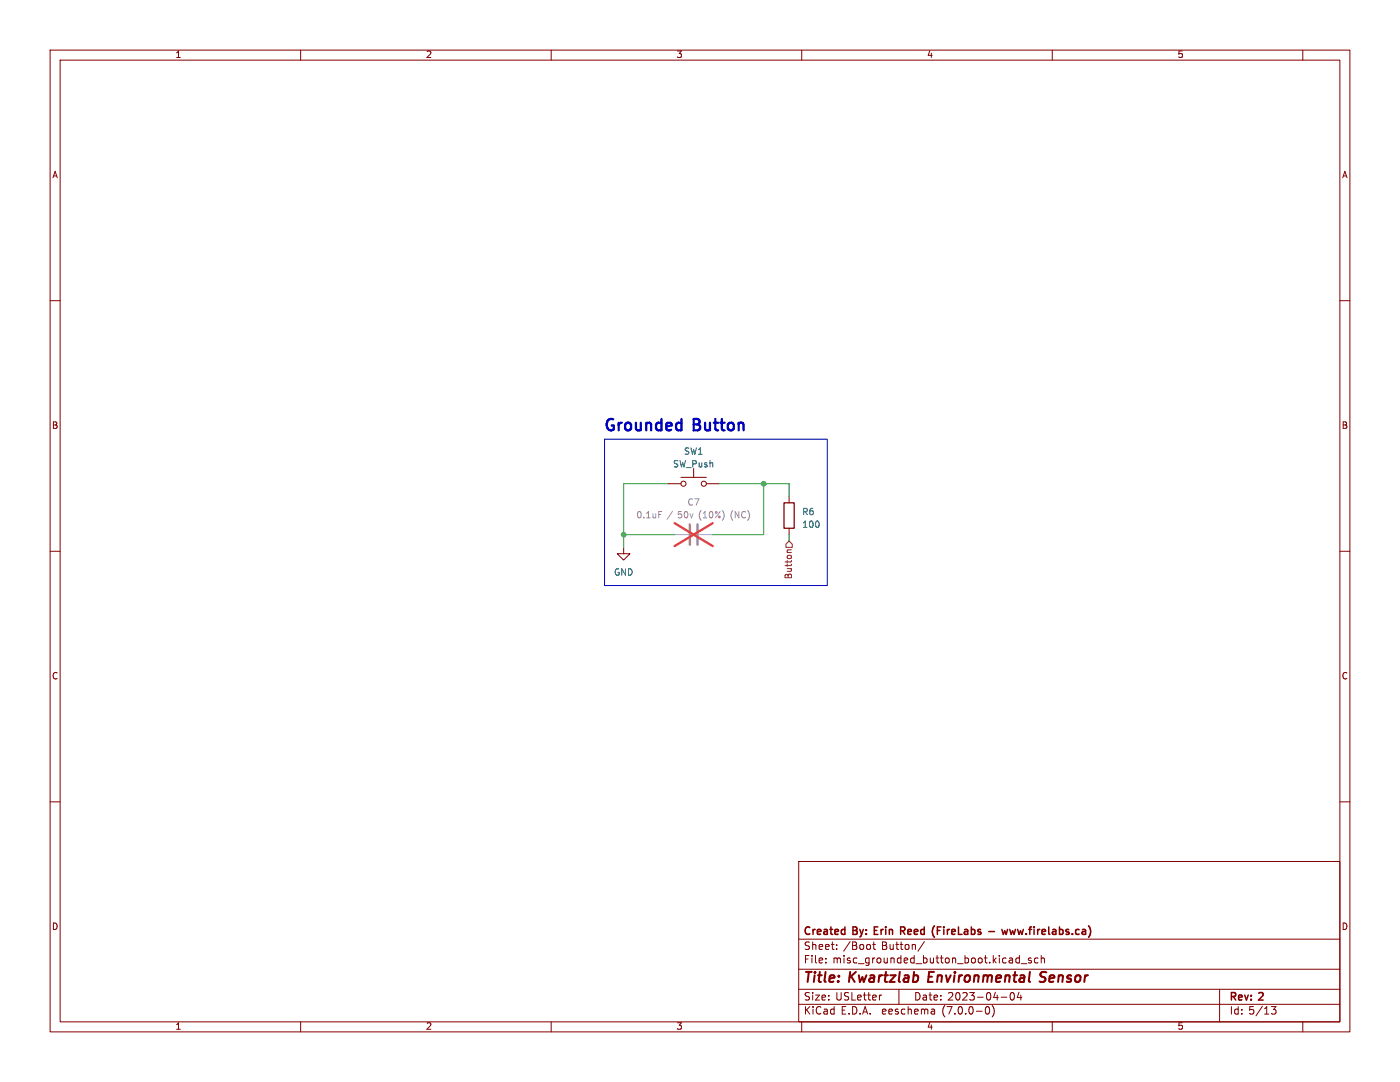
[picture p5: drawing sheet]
<svg xmlns="http://www.w3.org/2000/svg" width="279mm" height="216mm" viewBox="0 0 279 216" stroke-linecap="round" stroke-linejoin="round" font-family="sans-serif">
<g fill="none" stroke="#840000" stroke-width=".2">
<path d="M10 10h259.4v195.9h-259.4zM12 12h255.4v191.9h-255.4zM60 10v2M110 10v2M160 10v2M210 10v2M260 10v2M10 60h2M267.4 60h2M133.3 96.5h2.6M135.9 95.3h5.1M138.4 93.5v1.8"/>
<path d="M141 96.5h2.5M157.5 99.1v1.2M10 110h2M124.5 109.2v1.3h1.2l-1.2 1.3-1.3-1.3h1.3M157.5 105.4v1.3M267.4 110h2M10 160h2M267.4 160h2M159.4 171.9h108v32h-108zM159.4 197.4h108M159.4 193.4h108M159.4 187.4h108"/>
<path d="M164.8 192v.2M164.8 191.2v.2M167 189.3v.2M167 188.5v.2M174.2 188.5h.5M174.4 188v1.2l.3 .3M175.9 198.6h-.2M179.4 197.4v3M184.5 187.9l-1.3 1.9M199.8 199h1.1M201.8 198.1h.1a.8 .8 0 0 1 .6 .7 .8 .8 0 0 1-.6 .8 1 1 0 0 1-.1-1.5zM203 191.2h.4"/>
<path d="M203.4 198l-.4 1.1h.9M203.4 190.7v1.5M203.4 192.1l-.4 .1M203.7 198.6v1M203.8 192.3h1.1M205.8 191.2h-.4l-.2 .2 .1 .2 .5 .1v.4h-.6M207.2 191.2h-.5l-.3 .2 .2 .7h.6M207.8 191.3l.2-.1h.4v1M207.8 190.7v1.5M243.4 197.4v6.5M60 203.9v2M110 203.9v2"/>
<path d="M159.4 200.4h108M160 203.9v2M186.3 201.4l.2 .2v.8M186.5 202.3l-.5 .1M186.5 201.7l-.5 .1M196.8 201l.2-.1a.8 .8 0 0 1 .5 .7 .8 .8 0 0 1-.5 .8l-.2-.2-.2-.4zM198.1 200.7a1.74 1.74 0 0 1-.1 2.2M210 203.9v2M253.7 200.9h1l-.5 .5 .4 .2v.6l-.2 .2-.6-.1M260 203.9v2"/>
<circle cx="136.4" cy="96.5" r=".51"/>
<circle cx="140.5" cy="96.5" r=".51"/>
</g>
<path d="M207.5 195.8l.7 .1M208.5 193.9h-.4l-.3 .2a.45 .45 0 0 0 .2 .8l.3 .1" fill="none" stroke="#840000" stroke-width=".4"/>
<path d="M179.7 185.7h.6M180.1 185.7l.5 .8M180.3 185h-.6v1.5M186.4 187h.1M186.5 184.7l-.1 .1M197.3 185.9h1.2M199.9 185.5l.3 1M201.1 185.5l-.3 1-.3-.8M201.5 185.5l.3 1M217.2 184.7l.1 .1" fill="none" stroke="#840000" stroke-width=".3"/>
<path d="M137.7 104.6v4.1M139.2 104.6v4.1" fill="none" stroke="#a1a1a1" stroke-width=".51"/>
<path d="M134.6 106.7h2.8M139.4 106.7h2.8" fill="none" stroke="#a1a1a1" stroke-width=".2"/>
<path d="M131.5 102.1h.6M134.2 102l-1.1 1.6" fill="none" stroke="#989898" stroke-width=".2"/>
<path d="M134.6 104.4l7.6 4.6M142.2 104.4l-7.6 4.6" fill="none" stroke="#eb3a3d" stroke-width=".46"/>
<path d="M156.5 100.3h2v5.1h-2z" fill="none" stroke="#840000" stroke-width=".25"/>
<path d="M157.5 108l.6 .6v.6h-1.3v-.6zM157.9 109.7l-.7 .1v.4" fill="none" stroke="#725600" stroke-width=".2"/>
<path d="M120.6 87.6h44.5v29.2h-44.5z" fill="none" stroke="#0000c2" stroke-width=".2"/>
<path d="M133.3 96.5h-8.8v12.7M143.5 96.5h14v2.6M152.4 96.5v10.2h-10.2M124.5 106.7h10.1M157.5 106.7v1.3" fill="none" stroke="#009600" stroke-width=".2"/>
<g fill="#009600" stroke="#009600" stroke-width=".2">
<circle cx="124.5" cy="106.7" r=".46"/>
<circle cx="152.4" cy="96.5" r=".46"/>
</g>
<g font-size="3.2" fill="#0000c2">
<text x="120.6" y="86.4">Grounded</text>
<text x="138.6" y="86.4">Button</text>
</g>
<g font-size="2.8" fill="#840000">
<text x="160.4" y="196.7">Title:</text>
<text x="169.5" y="196.7">Kwartzlab</text>
<text x="185.9" y="196.7">Environmental</text>
<text x="208.8" y="196.7">Sensor</text>
</g>
<g font-size="2.1" fill="#840000">
<text x="160.4" y="189.8">Sheet:</text>
<text x="160.4" y="187">Created</text>
<text x="168.3" y="189.8">/Boot</text>
<text x="170.3" y="187">By: Erin</text>
<text x="175.9" y="189.8">Button/</text>
<text x="180.7" y="187">Reed</text>
<text x="187.5" y="187">(FireLabs</text>
<text x="199.2" y="187">-</text>
<text x="202.4" y="187">www.firelabs.ca)</text>
<text x="160.4" y="192.5">File:</text>
<text x="166.2" y="192.5">misc_grounded_button_boot.kicad_sch</text>
<text x="160.4" y="202.7">KiCad</text>
<text x="160.4" y="199.9">Size:</text>
<text x="166.7" y="199.9">USLetter</text>
<text x="167.8" y="202.7">E.D.A.</text>
<text x="176.1" y="202.7">eeschema</text>
<text x="182.4" y="199.9">Date:</text>
<text x="188.1" y="202.7">(7.0.0-0)</text>
<text x="189.1" y="199.9">2023-04-04</text>
<text x="245.4" y="200.1">Rev:</text>
<text x="245.4" y="202.7">Id: 5/13</text>
<text x="251.4" y="200.1">2</text>
</g>
<g font-size="1.8" fill="#840000">
<text x="35" y="11.8">1</text>
<text x="85" y="11.8">2</text>
<text x="135" y="11.8">3</text>
<text x="185" y="11.8">4</text>
<text x="235" y="11.8">5</text>
<text x="10.4" y="35.8">A</text>
<text x="267.8" y="35.8">A</text>
<text x="10.3" y="85.8">B</text>
<text x="267.7" y="85.8">B</text>
<text x="10.3" y="135.8">C</text>
<text x="267.7" y="135.8">C</text>
<text x="10.3" y="185.8">D</text>
<text x="267.7" y="185.8">D</text>
<text x="35" y="205.7">1</text>
<text x="85" y="205.7">2</text>
<text x="135" y="205.7">3</text>
<text x="185" y="205.7">4</text>
<text x="235" y="205.7">5</text>
</g>
<g font-size="1.8" fill="#006464">
<text x="134.3" y="93.5">SW_Push</text>
<text x="136.4" y="91">SW1</text>
<text x="160" y="103.1">R6</text>
<text x="160" y="105.6">100</text>
<text x="122.5" y="115.1">GND</text>
</g>
<g font-size="1.8" fill="#989898">
<text x="137.1" y="101.2">C7</text>
<text x="126.9" y="103.7">0.1uF</text>
<text x="135.3" y="103.7">50v</text>
<text x="139.6" y="103.7">(10%)</text>
<text x="146" y="103.7">(NC)</text>
</g>
<text font-size="1.8" fill="#725600" x="158.3" y="115.7" transform="rotate(-90 158.3 115.7)">Button</text>
</svg>
